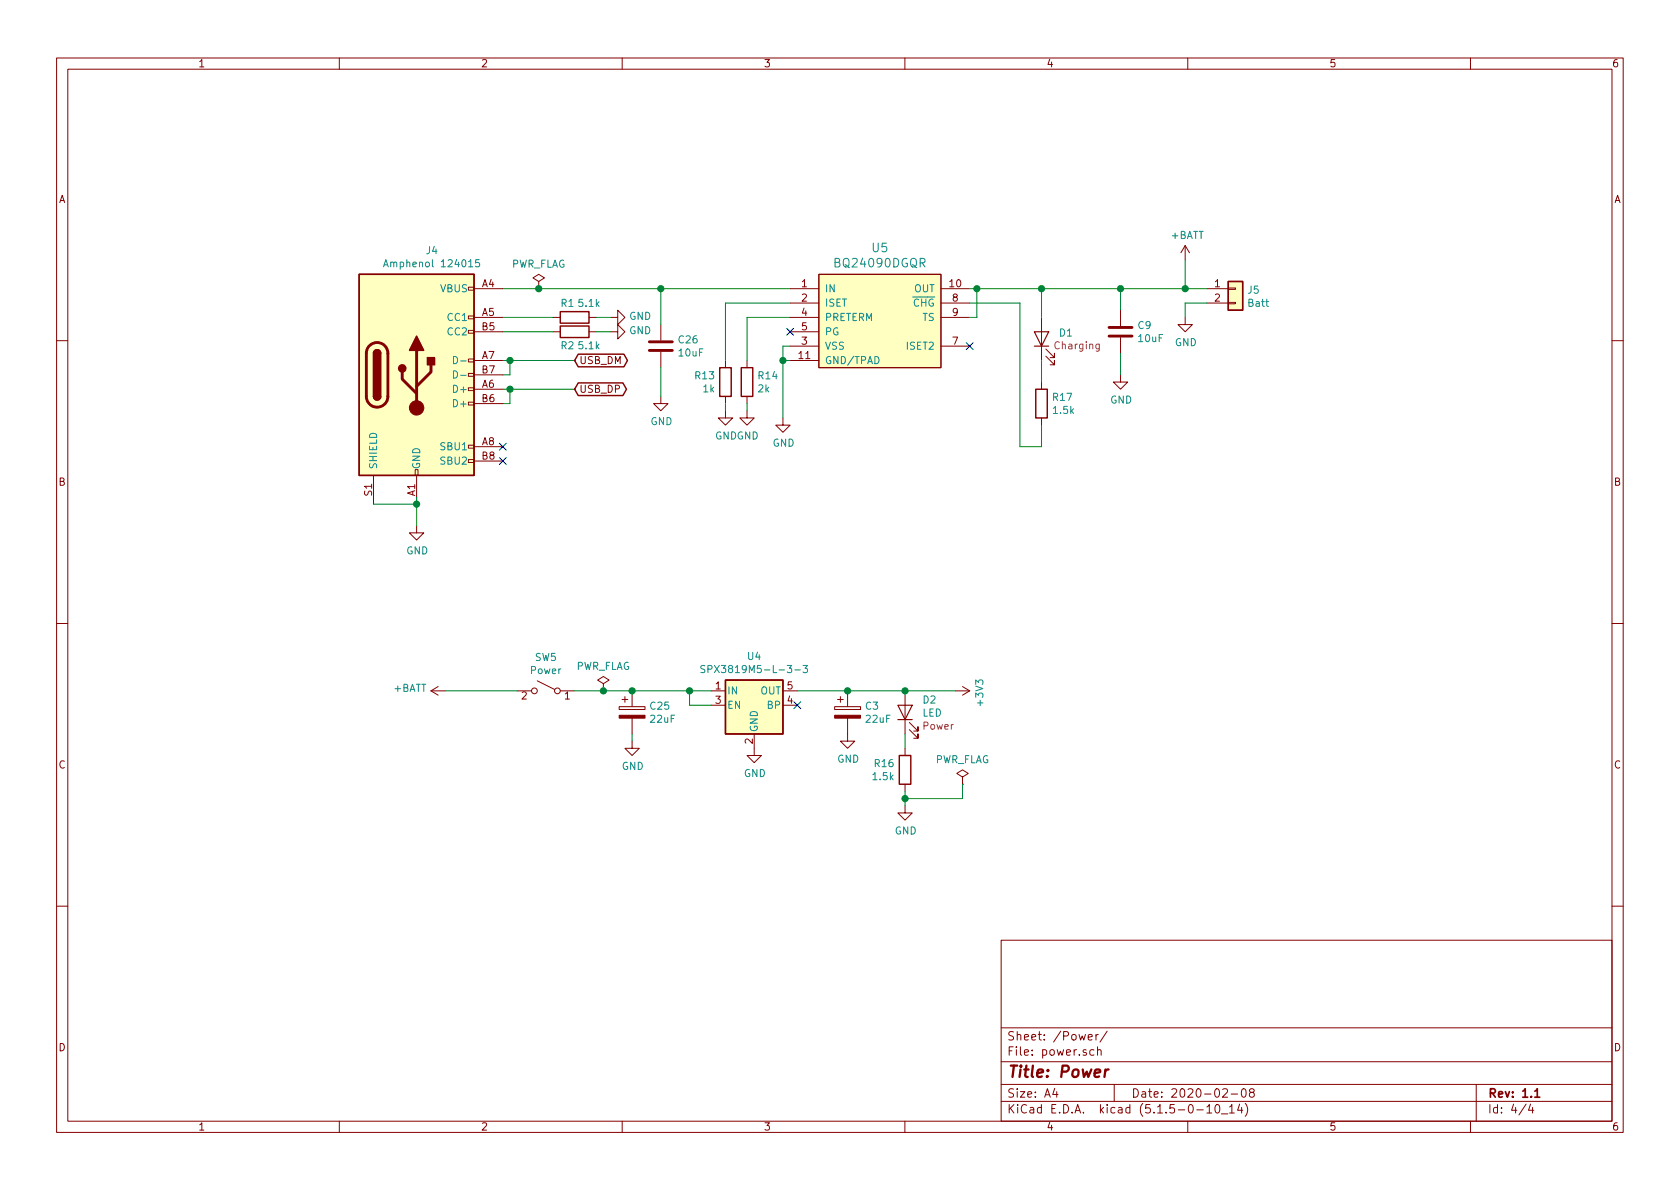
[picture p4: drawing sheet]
EESchema Schematic File Version 4
EELAYER 30 0
EELAYER END
$Descr A4 11693 8268
encoding utf-8
Sheet 4 4
Title "Power"
Date "2020-02-08"
Rev "1.1"
Comp ""
Comment1 ""
Comment2 ""
Comment3 ""
Comment4 ""
$EndDescr
$Comp
L parts:BQ24090DGQR U?
U 1 1
P 6150 2250
AR Path="/5E257800/5E292739" Ref="U?"  Part="1" 
AR Path="/5E28F557/5E292739" Ref="U5"  Part="1" 
F 0 "U5" H 6125 2787 60  0000 C CNN
F 1 "BQ24090DGQR" H 6125 2681 60  0000 C CNN
F 2 "Package_SO:MSOP-10-1EP_3x3mm_P0.5mm_EP1.68x1.88mm" H 5850 1900 60  0001 C CNN
F 3 "http://www.ti.com/lit/ds/symlink/bq24092.pdf" H 6150 2250 60  0001 C CNN
	1    6150 2250
	1    0    0    -1  
$EndComp
Wire Wire Line
	6750 2000 6800 2000
$Comp
L Connector:USB_C_Receptacle_USB2.0 J4
U 1 1
P 2900 2600
F 0 "J4" H 3007 3467 50  0000 C CNN
F 1 "Amphenol 124015" H 3007 3376 50  0000 C CNN
F 2 "Connector_USB:USB_C_Receptacle_GCT_USB4085" H 3050 2600 50  0001 C CNN
F 3 "https://www.usb.org/sites/default/files/documents/usb_type-c.zip" H 3050 2600 50  0001 C CNN
	1    2900 2600
	1    0    0    -1  
$EndComp
$Comp
L power:+3V3 #PWR039
U 1 1
P 6650 4800
F 0 "#PWR039" H 6650 4650 50  0001 C CNN
F 1 "+3V3" H 6665 4973 50  0000 C CNN
F 2 "" H 6650 4800 50  0001 C CNN
F 3 "" H 6650 4800 50  0001 C CNN
	1    6650 4800
	0    1    1    0   
$EndComp
$Comp
L power:GND #PWR029
U 1 1
P 2900 3650
F 0 "#PWR029" H 2900 3400 50  0001 C CNN
F 1 "GND" H 2905 3477 50  0000 C CNN
F 2 "" H 2900 3650 50  0001 C CNN
F 3 "" H 2900 3650 50  0001 C CNN
	1    2900 3650
	1    0    0    -1  
$EndComp
$Comp
L power:GND #PWR030
U 1 1
P 4400 5150
F 0 "#PWR030" H 4400 4900 50  0001 C CNN
F 1 "GND" H 4405 4977 50  0000 C CNN
F 2 "" H 4400 5150 50  0001 C CNN
F 3 "" H 4400 5150 50  0001 C CNN
	1    4400 5150
	1    0    0    -1  
$EndComp
Wire Wire Line
	4400 5150 4400 5100
Wire Wire Line
	2900 3500 2900 3450
Wire Wire Line
	2900 3650 2900 3500
Connection ~ 2900 3500
Text GLabel 4000 2500 2    50   BiDi ~ 0
USB_DM
Text GLabel 4000 2700 2    50   BiDi ~ 0
USB_DP
Wire Wire Line
	3500 2500 3550 2500
Wire Wire Line
	3500 2700 3550 2700
Wire Wire Line
	3500 2600 3550 2600
Wire Wire Line
	3550 2600 3550 2500
Connection ~ 3550 2500
Wire Wire Line
	3500 2800 3550 2800
Wire Wire Line
	3550 2800 3550 2700
Connection ~ 3550 2700
$Comp
L Device:R R14
U 1 1
P 5200 2650
F 0 "R14" H 5270 2696 50  0000 L CNN
F 1 "2k" H 5270 2605 50  0000 L CNN
F 2 "Resistor_SMD:R_0603_1608Metric_Pad1.05x0.95mm_HandSolder" V 5130 2650 50  0001 C CNN
F 3 "~" H 5200 2650 50  0001 C CNN
	1    5200 2650
	1    0    0    -1  
$EndComp
$Comp
L Device:R R13
U 1 1
P 5050 2650
F 0 "R13" H 4981 2696 50  0000 R CNN
F 1 "1k" H 4981 2605 50  0000 R CNN
F 2 "Resistor_SMD:R_0603_1608Metric_Pad1.05x0.95mm_HandSolder" V 4980 2650 50  0001 C CNN
F 3 "~" H 5050 2650 50  0001 C CNN
	1    5050 2650
	1    0    0    -1  
$EndComp
$Comp
L power:GND #PWR033
U 1 1
P 5050 2850
F 0 "#PWR033" H 5050 2600 50  0001 C CNN
F 1 "GND" H 5055 2677 50  0000 C CNN
F 2 "" H 5050 2850 50  0001 C CNN
F 3 "" H 5050 2850 50  0001 C CNN
	1    5050 2850
	1    0    0    -1  
$EndComp
$Comp
L power:GND #PWR034
U 1 1
P 5200 2850
F 0 "#PWR034" H 5200 2600 50  0001 C CNN
F 1 "GND" H 5205 2677 50  0000 C CNN
F 2 "" H 5200 2850 50  0001 C CNN
F 3 "" H 5200 2850 50  0001 C CNN
	1    5200 2850
	1    0    0    -1  
$EndComp
$Comp
L power:GND #PWR035
U 1 1
P 5450 2900
F 0 "#PWR035" H 5450 2650 50  0001 C CNN
F 1 "GND" H 5455 2727 50  0000 C CNN
F 2 "" H 5450 2900 50  0001 C CNN
F 3 "" H 5450 2900 50  0001 C CNN
	1    5450 2900
	1    0    0    -1  
$EndComp
NoConn ~ 5500 2300
Wire Wire Line
	5050 2850 5050 2800
Wire Wire Line
	5200 2850 5200 2800
$Comp
L Device:LED D1
U 1 1
P 7250 2350
F 0 "D1" V 7289 2232 50  0000 R CNN
F 1 "LED" V 7198 2232 50  0001 R CNN
F 2 "LED_THT:LED_D3.0mm_Horizontal_O1.27mm_Z2.0mm" H 7250 2350 50  0001 C CNN
F 3 "~" H 7250 2350 50  0001 C CNN
F 4 "Charging" V 7200 2100 50  0000 C CNN "Name"
	1    7250 2350
	0    -1   -1   0   
$EndComp
$Comp
L Device:R R17
U 1 1
P 7250 2800
F 0 "R17" H 7320 2846 50  0000 L CNN
F 1 "1.5k" H 7320 2755 50  0000 L CNN
F 2 "Resistor_SMD:R_0603_1608Metric_Pad1.05x0.95mm_HandSolder" V 7180 2800 50  0001 C CNN
F 3 "~" H 7250 2800 50  0001 C CNN
	1    7250 2800
	1    0    0    -1  
$EndComp
Wire Wire Line
	7100 2100 7100 3100
Wire Wire Line
	7100 3100 7250 3100
Wire Wire Line
	7250 3100 7250 2950
Wire Wire Line
	7250 2650 7250 2500
Wire Wire Line
	7250 2200 7250 2000
Wire Wire Line
	3500 2000 3750 2000
$Comp
L power:+BATT #PWR028
U 1 1
P 3100 4800
F 0 "#PWR028" H 3100 4650 50  0001 C CNN
F 1 "+BATT" V 3115 4927 50  0000 L CNN
F 2 "" H 3100 4800 50  0001 C CNN
F 3 "" H 3100 4800 50  0001 C CNN
	1    3100 4800
	0    -1   -1   0   
$EndComp
$Comp
L Device:C C26
U 1 1
P 4600 2400
F 0 "C26" H 4715 2446 50  0000 L CNN
F 1 "10uF" H 4715 2355 50  0000 L CNN
F 2 "Capacitor_SMD:C_0805_2012Metric_Pad1.15x1.40mm_HandSolder" H 4638 2250 50  0001 C CNN
F 3 "~" H 4600 2400 50  0001 C CNN
	1    4600 2400
	1    0    0    -1  
$EndComp
$Comp
L power:GND #PWR032
U 1 1
P 4600 2750
F 0 "#PWR032" H 4600 2500 50  0001 C CNN
F 1 "GND" H 4605 2577 50  0000 C CNN
F 2 "" H 4600 2750 50  0001 C CNN
F 3 "" H 4600 2750 50  0001 C CNN
	1    4600 2750
	1    0    0    -1  
$EndComp
Wire Wire Line
	4600 2250 4600 2000
Wire Wire Line
	4600 2750 4600 2550
Wire Wire Line
	6800 2000 6800 2200
Wire Wire Line
	6800 2200 6750 2200
NoConn ~ 6750 2400
Wire Wire Line
	6750 2100 7100 2100
Wire Wire Line
	6800 2000 7250 2000
Connection ~ 6800 2000
NoConn ~ 3500 3100
NoConn ~ 3500 3200
Connection ~ 4600 2000
Wire Wire Line
	4600 2000 5500 2000
$Comp
L power:PWR_FLAG #FLG01
U 1 1
P 3750 2000
F 0 "#FLG01" H 3750 2075 50  0001 C CNN
F 1 "PWR_FLAG" H 3750 2173 50  0000 C CNN
F 2 "" H 3750 2000 50  0001 C CNN
F 3 "~" H 3750 2000 50  0001 C CNN
	1    3750 2000
	1    0    0    -1  
$EndComp
Connection ~ 3750 2000
Wire Wire Line
	3750 2000 4600 2000
$Comp
L Switch:SW_SPST SW5
U 1 1
P 3800 4800
F 0 "SW5" H 3800 5035 50  0000 C CNN
F 1 "Power" H 3800 4944 50  0000 C CNN
F 2 "custom_footprints:JS102011SAQN" H 3800 4800 50  0001 C CNN
F 3 "~" H 3800 4800 50  0001 C CNN
	1    3800 4800
	-1   0    0    -1  
$EndComp
Wire Wire Line
	3100 4800 3600 4800
Connection ~ 4200 4800
Wire Wire Line
	4000 4800 4200 4800
Wire Wire Line
	4200 4800 4400 4800
$Comp
L power:GND #PWR037
U 1 1
P 5250 5200
F 0 "#PWR037" H 5250 4950 50  0001 C CNN
F 1 "GND" H 5255 5027 50  0000 C CNN
F 2 "" H 5250 5200 50  0001 C CNN
F 3 "" H 5250 5200 50  0001 C CNN
	1    5250 5200
	1    0    0    -1  
$EndComp
$Comp
L Device:CP C3
U 1 1
P 5900 4950
F 0 "C3" H 6018 4996 50  0000 L CNN
F 1 "22uF" H 6018 4905 50  0000 L CNN
F 2 "Capacitor_SMD:CP_Elec_6.3x4.5" H 5938 4800 50  0001 C CNN
F 3 "~" H 5900 4950 50  0001 C CNN
	1    5900 4950
	1    0    0    -1  
$EndComp
$Comp
L power:GND #PWR031
U 1 1
P 5900 5100
F 0 "#PWR031" H 5900 4850 50  0001 C CNN
F 1 "GND" H 5905 4927 50  0000 C CNN
F 2 "" H 5900 5100 50  0001 C CNN
F 3 "" H 5900 5100 50  0001 C CNN
	1    5900 5100
	1    0    0    -1  
$EndComp
Wire Wire Line
	5900 4800 6300 4800
$Comp
L Device:LED D2
U 1 1
P 6300 4950
F 0 "D2" V 6384 4832 50  0000 R CNN
F 1 "LED" V 6293 4832 50  0000 R CNN
F 2 "LED_THT:LED_D3.0mm_Horizontal_O1.27mm_Z2.0mm" H 6300 4950 50  0001 C CNN
F 3 "~" H 6300 4950 50  0001 C CNN
F 4 "Power" V 6202 4832 50  0000 R CNN "Name"
	1    6300 4950
	0    -1   -1   0   
$EndComp
Connection ~ 6300 4800
$Comp
L Device:R R16
U 1 1
P 6300 5350
F 0 "R16" H 6230 5396 50  0000 R CNN
F 1 "1.5k" H 6230 5305 50  0000 R CNN
F 2 "Resistor_SMD:R_0603_1608Metric_Pad1.05x0.95mm_HandSolder" V 6230 5350 50  0001 C CNN
F 3 "~" H 6300 5350 50  0001 C CNN
	1    6300 5350
	1    0    0    -1  
$EndComp
$Comp
L power:GND #PWR036
U 1 1
P 6300 5600
F 0 "#PWR036" H 6300 5350 50  0001 C CNN
F 1 "GND" H 6305 5427 50  0000 C CNN
F 2 "" H 6300 5600 50  0001 C CNN
F 3 "" H 6300 5600 50  0001 C CNN
	1    6300 5600
	1    0    0    -1  
$EndComp
Wire Wire Line
	6300 5100 6300 5200
Wire Wire Line
	2600 3500 2900 3500
Wire Wire Line
	8250 2100 8400 2100
Wire Wire Line
	8250 2000 8400 2000
$Comp
L Connector_Generic:Conn_01x02 J5
U 1 1
P 8600 2000
F 0 "J5" H 8680 1992 50  0000 L CNN
F 1 "Batt" H 8680 1901 50  0000 L CNN
F 2 "custom_footprints:JST PH HEADER SMD 2POS 2MM" H 8600 2000 50  0001 C CNN
F 3 "~" H 8600 2000 50  0001 C CNN
	1    8600 2000
	1    0    0    -1  
$EndComp
Connection ~ 8250 2000
Wire Wire Line
	8250 1800 8250 2000
$Comp
L power:+BATT #PWR040
U 1 1
P 8250 1800
F 0 "#PWR040" H 8250 1650 50  0001 C CNN
F 1 "+BATT" H 8265 1973 50  0000 C CNN
F 2 "" H 8250 1800 50  0001 C CNN
F 3 "" H 8250 1800 50  0001 C CNN
	1    8250 1800
	1    0    0    -1  
$EndComp
Wire Wire Line
	8250 2100 8250 2200
$Comp
L power:GND #PWR?
U 1 1
P 8250 2200
AR Path="/5E257800/5E292750" Ref="#PWR?"  Part="1" 
AR Path="/5E28F557/5E292750" Ref="#PWR041"  Part="1" 
F 0 "#PWR041" H 8250 1950 50  0001 C CNN
F 1 "GND" H 8255 2027 50  0000 C CNN
F 2 "" H 8250 2200 50  0001 C CNN
F 3 "" H 8250 2200 50  0001 C CNN
	1    8250 2200
	1    0    0    -1  
$EndComp
Wire Wire Line
	7250 2000 7800 2000
Connection ~ 7250 2000
$Comp
L Device:C C9
U 1 1
P 7800 2300
F 0 "C9" H 7915 2346 50  0000 L CNN
F 1 "10uF" H 7915 2255 50  0000 L CNN
F 2 "Capacitor_SMD:C_0603_1608Metric_Pad1.05x0.95mm_HandSolder" H 7838 2150 50  0001 C CNN
F 3 "~" H 7800 2300 50  0001 C CNN
	1    7800 2300
	1    0    0    -1  
$EndComp
Wire Wire Line
	7800 2150 7800 2000
Connection ~ 7800 2000
$Comp
L power:GND #PWR0102
U 1 1
P 7800 2600
F 0 "#PWR0102" H 7800 2350 50  0001 C CNN
F 1 "GND" H 7805 2427 50  0000 C CNN
F 2 "" H 7800 2600 50  0001 C CNN
F 3 "" H 7800 2600 50  0001 C CNN
	1    7800 2600
	1    0    0    -1  
$EndComp
Wire Wire Line
	7800 2600 7800 2450
$Comp
L Device:R R1
U 1 1
P 4000 2200
F 0 "R1" V 3900 2150 50  0000 C CNN
F 1 "5.1k" V 3900 2300 50  0000 C CNN
F 2 "Resistor_SMD:R_0603_1608Metric_Pad1.05x0.95mm_HandSolder" V 3930 2200 50  0001 C CNN
F 3 "~" H 4000 2200 50  0001 C CNN
	1    4000 2200
	0    1    1    0   
$EndComp
$Comp
L Device:R R2
U 1 1
P 4000 2300
F 0 "R2" V 3900 2350 50  0000 C CNN
F 1 "5.1k" V 3900 2200 50  0000 C CNN
F 2 "Resistor_SMD:R_0603_1608Metric_Pad1.05x0.95mm_HandSolder" V 3930 2300 50  0001 C CNN
F 3 "~" H 4000 2300 50  0001 C CNN
	1    4000 2300
	0    -1   -1   0   
$EndComp
$Comp
L power:GND #PWR06
U 1 1
P 4250 2200
F 0 "#PWR06" H 4250 1950 50  0001 C CNN
F 1 "GND" V 4255 2072 50  0000 R CNN
F 2 "" H 4250 2200 50  0001 C CNN
F 3 "" H 4250 2200 50  0001 C CNN
	1    4250 2200
	0    -1   -1   0   
$EndComp
$Comp
L power:GND #PWR08
U 1 1
P 4250 2300
F 0 "#PWR08" H 4250 2050 50  0001 C CNN
F 1 "GND" V 4255 2172 50  0000 R CNN
F 2 "" H 4250 2300 50  0001 C CNN
F 3 "" H 4250 2300 50  0001 C CNN
	1    4250 2300
	0    -1   -1   0   
$EndComp
Wire Wire Line
	3500 2200 3850 2200
Wire Wire Line
	3500 2300 3850 2300
Wire Wire Line
	4150 2200 4250 2200
Wire Wire Line
	4150 2300 4250 2300
Wire Wire Line
	3550 2500 4000 2500
Wire Wire Line
	3550 2700 4000 2700
Wire Wire Line
	7800 2000 8250 2000
$Comp
L power:PWR_FLAG #FLG0101
U 1 1
P 4200 4800
F 0 "#FLG0101" H 4200 4875 50  0001 C CNN
F 1 "PWR_FLAG" H 4200 4973 50  0000 C CNN
F 2 "" H 4200 4800 50  0001 C CNN
F 3 "~" H 4200 4800 50  0001 C CNN
	1    4200 4800
	1    0    0    -1  
$EndComp
$Comp
L Regulator_Linear:SPX3819M5-L-3-3 U4
U 1 1
P 5250 4900
F 0 "U4" H 5250 5242 50  0000 C CNN
F 1 "SPX3819M5-L-3-3" H 5250 5151 50  0000 C CNN
F 2 "Package_TO_SOT_SMD:SOT-23-5_HandSoldering" H 5250 5225 50  0001 C CNN
F 3 "https://www.exar.com/content/document.ashx?id=22106&languageid=1033&type=Datasheet&partnumber=SPX3819&filename=SPX3819.pdf&part=SPX3819" H 5250 4900 50  0001 C CNN
	1    5250 4900
	1    0    0    -1  
$EndComp
Wire Wire Line
	4400 4800 4800 4800
Connection ~ 4400 4800
Wire Wire Line
	4950 4900 4800 4900
Wire Wire Line
	4800 4900 4800 4800
Connection ~ 4800 4800
Wire Wire Line
	4800 4800 4950 4800
NoConn ~ 5550 4900
Wire Wire Line
	5550 4800 5900 4800
Connection ~ 5900 4800
Wire Wire Line
	6300 5550 6300 5600
Wire Wire Line
	6300 5500 6300 5550
Connection ~ 6300 5550
$Comp
L power:PWR_FLAG #FLG0102
U 1 1
P 6700 5450
F 0 "#FLG0102" H 6700 5525 50  0001 C CNN
F 1 "PWR_FLAG" H 6700 5623 50  0000 C CNN
F 2 "" H 6700 5450 50  0001 C CNN
F 3 "~" H 6700 5450 50  0001 C CNN
	1    6700 5450
	1    0    0    -1  
$EndComp
Wire Wire Line
	6300 4800 6650 4800
Wire Wire Line
	6300 5550 6700 5550
Wire Wire Line
	6700 5550 6700 5450
$Comp
L Device:CP C25
U 1 1
P 4400 4950
F 0 "C25" H 4518 4996 50  0000 L CNN
F 1 "22uF" H 4518 4905 50  0000 L CNN
F 2 "Capacitor_SMD:CP_Elec_6.3x4.5" H 4438 4800 50  0001 C CNN
F 3 "~" H 4400 4950 50  0001 C CNN
	1    4400 4950
	1    0    0    -1  
$EndComp
Wire Wire Line
	5500 2400 5450 2400
Wire Wire Line
	5450 2400 5450 2500
Wire Wire Line
	5500 2500 5450 2500
Connection ~ 5450 2500
Wire Wire Line
	5450 2500 5450 2900
Wire Wire Line
	5200 2200 5200 2500
Wire Wire Line
	5200 2200 5500 2200
Wire Wire Line
	5050 2100 5050 2500
Wire Wire Line
	5050 2100 5500 2100
$EndSCHEMATC
